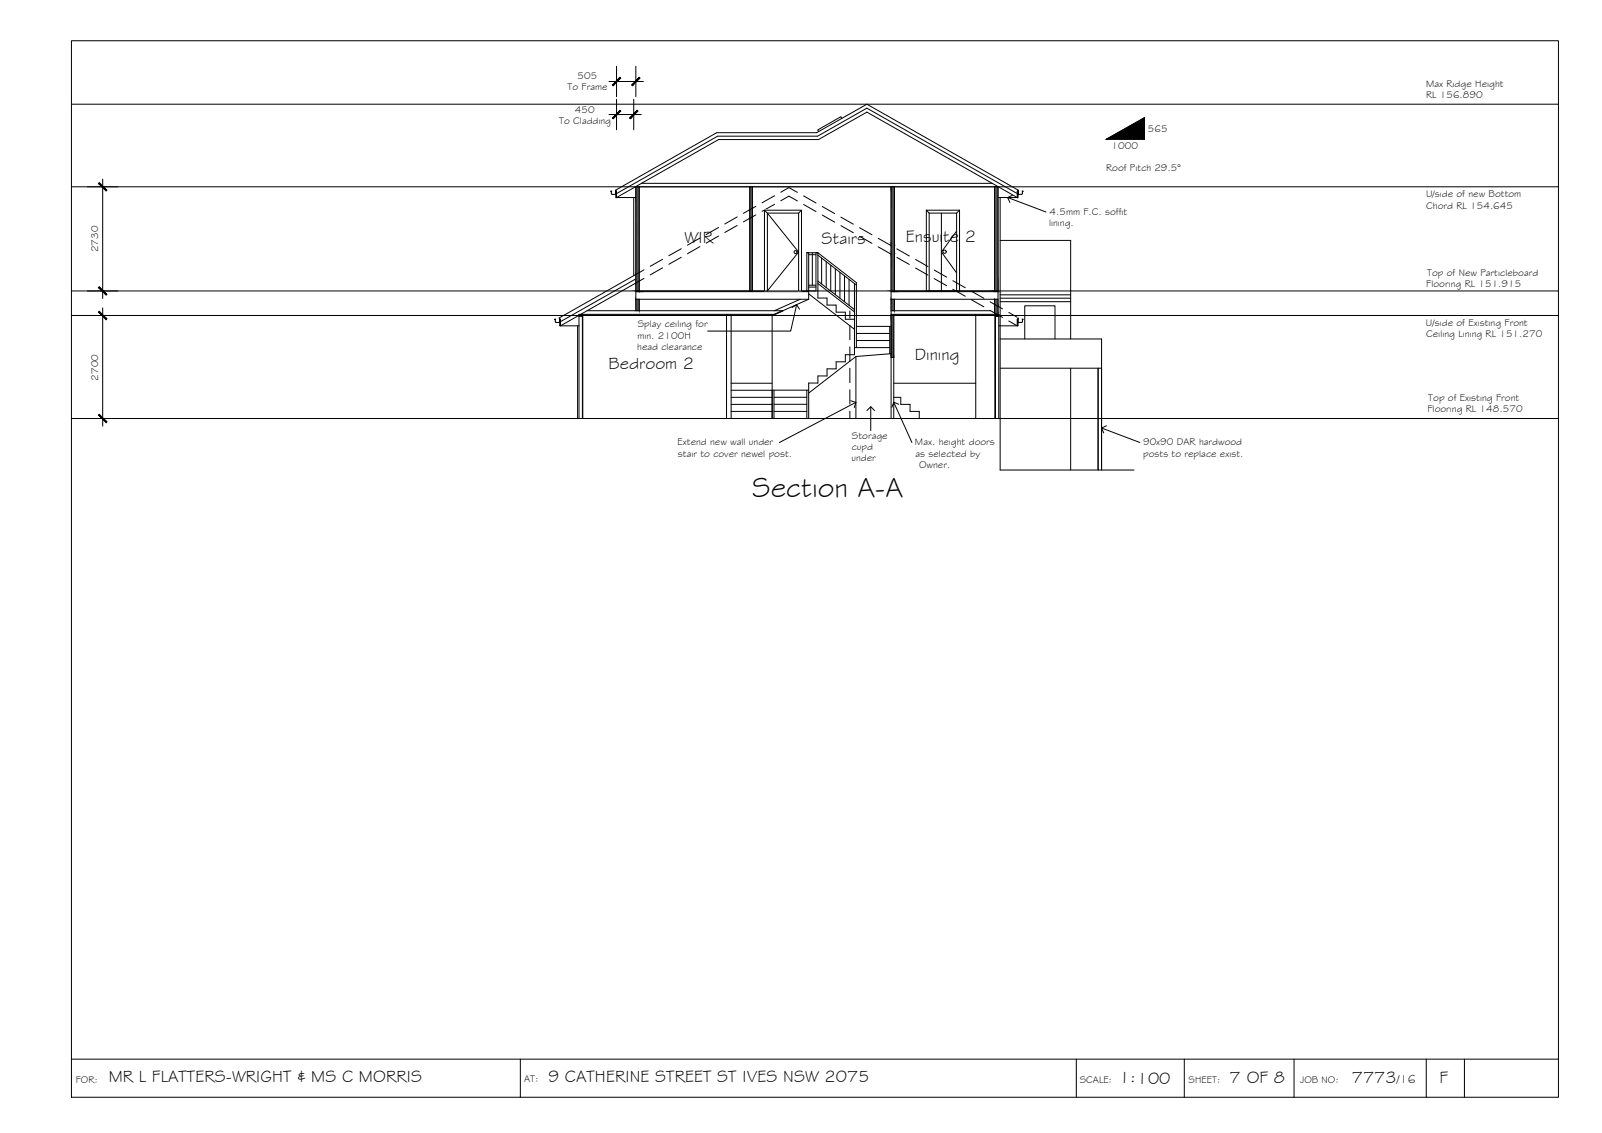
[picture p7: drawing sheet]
<svg xmlns="http://www.w3.org/2000/svg" width="420mm" height="297mm" viewBox="0 0 420 297" stroke-linecap="round" stroke-linejoin="round" font-family="sans-serif">
<!-- layer: MASK -->
<g fill="#fff" stroke="#fff" stroke-width=".26">
<path d="M243 55.1l8.7 .8v-.8zM243 55.1l8.7 .8h-8.7z"/>
<path d="M250.9 55.9l.8 20.4v-20.4zM250.9 55.9l.8 20.4h-.8z"/>
<path d="M243 55.9l.7 20.4v-20.4zM243 55.9l.7 20.4h-.7z"/>
<path d="M243.7 55.9l7.2 20.4v-20.4zM243.7 55.9l7.2 20.4h-7.2z"/>
<path d="M200.5 55.1l9.7 .8v-.8zM200.5 55.1l9.7 .8h-9.7z"/>
<path d="M209.5 55.9l.7 20.4v-20.4zM209.5 55.9l.7 20.4h-.7z"/>
<path d="M200.5 55.9l.8 20.4v-20.4zM200.5 55.9l.8 20.4h-.8z"/>
<path d="M201.3 55.9l8.2 20.4v-20.4zM201.3 55.9l8.2 20.4h-8.2z"/>
</g>
<!-- layer: DOORS -->
<g fill="none" stroke="#000" stroke-width=".26">
<path d="M201.3 55.9l8.2 10.2-8.2 10.2v-20.4h8.2v20.4M246.9 55.9v20.4M243.7 76.3v-20.4h7.2v20.4M250.9 60.6l-4 5.5 4 5.5"/>
<circle cx="208.7" cy="66.1" r=".39"/>
<circle cx="247.7" cy="66" r=".43"/>
</g>
<!-- layer: NEWWORK -->
<g fill="none" stroke="#000" stroke-width=".26">
<path d="M160.5 50.1h-.3l.2 .8 1.1 .1v-.9h.2v1.8h-.2l-.1-2 26.6-15.1h26.2l13.2-7.5 39.7 22.6-.1 2h-.2v-1.8h.2v.9l1.1-.1v-.6l.3-.2h-.3M161.7 50.8l26.5-15.1h26.2l13-7.3 39.4 22.4M166.8 51.8h-5.1l26.8-15.2h26.2l12.7-7.2 39.4 22.4h-5M167.6 49v27.5M168.2 48.1h92.1M196.6 49v27.3M197.3 49v27.3M200.5 55.1l.8 .8M210.2 55.1l-.7 .8M233.7 49v60.7M234.6 49v27.5M243 55.1v21.2h8.7v-21.2"/>
<path d="M243 55.1h8.7M243 55.1l.7 .8M251.7 55.1l-.8 .8M260.8 49v27.5M166.8 76.3h47.1M166.8 76.5h45.3M166.8 78.5h45.3M167.6 78.5v3M200.5 76.3v-21.2h9.7v21.2h-8.9M209.9 78.5l-6.8 3M212.1 76.3v2.2M212.1 78.5l-9.6 4.2"/>
<path d="M233.7 76.3h28.1M233.7 76.5h28.1M233.7 78.5h28.1M234.6 78.5v3M260.8 78.5v3.5M166.8 81.5v-32.5h95v33.6M224.5 93.5v16.2M233.7 93.7h.7M234.4 82.4v27.3M288 96.5v26.7M288.9 96.5v26.7"/>
</g>
<!-- layer: HATCH -->
<g fill="#545454" stroke="#545454" stroke-width=".26">
<path d="M196.6 49h.7v5.6z"/>
<path d="M196.6 55h.7v1.8z"/>
<path d="M166.8 49h.8v22.5z"/>
<path d="M166.8 72h.8v1.7z"/>
<path d="M233.7 82.7l.7 11v-11zM233.7 82.7l.7 11h-.7z"/>
<path d="M260.8 49l1 27.3v-27.3zM260.8 49l1 27.3h-1z"/>
<path d="M260.8 76.3l1 .2v-.2zM260.8 76.3l1 .2h-1z"/>
<path d="M260.8 78.5l1 1.3v-1.3zM260.8 78.5l1 1.3h-1zM260.8 79.8l1 .5v-.5zM260.8 79.8l1 .5h-1z"/>
<path d="M260.8 80.3l1 1.7v-1.7zM260.8 80.3l1 1.7h-1z"/>
<path d="M260.8 82l1 .4v-.4zM260.8 82l1 .4z"/>
<path d="M233.7 49l.9 14.7v-14.7zM233.7 49l.9 14.7h-.9zM233.7 63.7l.9 .5v-.5zM233.7 63.7l.9 .5h-.9z"/>
<path d="M233.7 64.2l.9 1.7v-1.7zM233.7 64.2l.9 1.7h-.9zM233.7 65.9l.9 .6v-.6zM233.7 65.9l.9 .6h-.9z"/>
<path d="M233.7 66.5l.9 9.8v-9.8zM233.7 66.5l.9 9.8h-.9z"/>
<path d="M233.7 76.3l.9 .2v-.2zM233.7 76.3l.9 .2h-.9z"/>
<path d="M233.7 78.5l.9 3v-3zM233.7 78.5l.9 3h-.9z"/>
<path d="M196.6 49v5.6h.7zM196.6 54.6h.7l-.7 .4zM196.6 55h.7v-.4z"/>
<path d="M196.6 55v1.8h.7zM196.6 56.8h.7l-.7 .4zM196.6 57.2h.7v-.4z"/>
<path d="M196.6 57.2l.7 19.1v-19.1zM196.6 57.2l.7 19.1h-.7z"/>
<path d="M166.8 49v22.5h.8zM166.8 71.5h.8l-.8 .5zM166.8 72h.8v-.5z"/>
<path d="M166.8 72v1.7h.8zM166.8 73.7h.8l-.8 .5zM166.8 74.2h.8v-.5z"/>
<path d="M166.8 74.2l.8 2.1v-2.1zM166.8 74.2l.8 2.1h-.8z"/>
<path d="M166.8 76.3l.8 .2v-.2zM166.8 76.3l.8 .2h-.8z"/>
<path d="M166.8 78.5l.8 3v-3zM166.8 78.5l.8 3h-.8z"/>
</g>
<!-- layer: CEILING-FLOOR LINES -->
<path d="M18.7 27.3h390M18.7 49h390M18.7 76.3h390M18.7 82.7h390M18.7 109.7h390" fill="none" stroke="#000" stroke-width=".26"/>
<!-- layer: BORDER -->
<path d="M18.7 10.7h390v277h-390zM18.7 277.7h390M136.5 277.7v10M282.3 277.7v10M310.6 277.7v10M339.4 277.7v10M374.1 277.7v10M384.1 277.7v10" fill="none" stroke="#000" stroke-width=".26"/>
<!-- layer: DIMENSION -->
<path d="M161.7 17.4v8M166.8 17.4v8M159.7 30h8.5M159.7 21.4h9M161.7 26v8M166.2 26v8M22.9 49h8M26.9 47v31.3M22.9 76.3h8M22.9 82.7h8M26.9 80.7v31M22.9 109.7h8" fill="none" stroke="#000" stroke-width=".26"/>
<!-- layer: 0 -->
<g fill="#000" stroke="#000" stroke-width=".26">
<path d="M162.6 28.9l-1.8 2.2 2-2zM160.6 30.9l2-2-1.8 2.2z"/>
<path d="M162.6 20.3l-1.8 2.2 2-2zM162.6 20.3l-1.8 2.2-.2-.2z"/>
<path d="M165.1 30.9l.2 .2 1.8-2.2zM167.1 28.9l.2 .2-2 2z"/>
<path d="M165.6 22.3l.2 .2 1.8-2.2zM167.6 20.3l.3 .2-2.1 2z"/>
<path d="M25.8 48.1l2 2 .2-.2zM26 47.9l2 2-2.2-1.8z"/>
<path d="M26 75.2l-.2 .2 2.2 1.8zM25.8 75.4l2.2 1.8-.2 .2z"/>
<path d="M25.8 81.8l2 2 .2-.2zM26 81.6l2 2-2.2-1.8z"/>
<path d="M26 108.6l-.2 .2 2.2 1.8zM25.8 108.8l2.2 1.8-.2 .2z"/>
</g>
<!-- layer: TEXT -->
<path d="M290.2 36.5l10-5.6v5.6z" fill="#000" stroke="#000" stroke-width=".26"/>
<path d="M290.2 36.5l10-5.6v5.6z" fill="none" stroke="#000" stroke-width=".26"/>
<!-- layer: EXISTING -->
<g fill="none" stroke="#000" stroke-width=".26">
<path d="M188.5 59.6l-3.3 1.9M193.3 59.1l-3.2 1.9M193.3 56.9l-3.2 1.8M198.2 56.3l-3.2 1.9M198.2 54.1l-3.2 1.8M203.1 53.6l-3.2 1.8M203.1 51.3l-3.2 1.9M204.8 52.6l2.1-1.2 2.2 1.3M204.8 50.4l2.1-1.2 2.2 1.2M210.8 53.6l3.2 1.9M210.8 51.4l3.2 1.8M215.7 56.4l3.2 1.8"/>
<path d="M215.7 54.1l3.2 1.9M220.5 59.2l3.3 1.8M220.5 56.9l3.3 1.9M225.4 59.7l3.3 1.8M166.8 73.1l-19.8 11.2M168.9 73l-21.9 12.4h4.9M168.9 70.8l-22.3 12.6 .2 .2M173.8 70.2l-3.3 1.9M173.8 68l-3.3 1.8M178.7 67.5l-3.3 1.8M178.7 65.2l-3.3 1.8M183.6 64.7l-3.3 1.8"/>
<path d="M183.6 62.4l-3.3 1.9M188.5 61.9l-3.3 1.8M225.4 61.9l3.3 1.9M230.3 64.7l3.3 1.9M230.3 62.5l3.3 1.8M235.2 67.5l3.3 1.8M235.2 65.2l3.3 1.9M240.1 70.3l3.3 1.8M240.1 68l3.3 1.9M245 73l3.3 1.9M245 70.8l3.3 1.9M249.9 75.8l3.3 1.9"/>
<path d="M249.9 73.6l3.3 1.8M254.8 78.6l3.2 1.8M254.8 76.4l3.2 1.8M259.7 79.1l3.2 1.9M262.3 63h18.5v25.9M262.3 79.1h18.5M262.3 78.2h18.5M262.3 77.3h18.5M146.8 83.6v.9h-1.1v-.6l-.3-.2h.3M146.8 83.6h.2v1.8h-.2zM151.5 85.4v24.3M151.9 82.4l.8 .5h-.8l.8-.5v27.3"/>
<path d="M151.9 82.4v27.3M151.9 82.4h51.3M152.7 82.6h50M152.9 82.7v27M154 81.5h51.3M190.5 82.4v27.3M191.8 82.4v27.3M202.5 82.4v27.3M222.9 81.5v1.9M222.9 85.3v3.8M222.9 90.9v3.8M222.9 96.6v3.7"/>
<path d="M233.7 82.7h27.4M233.7 82.6h27.4M233.7 82.4h28.2M233.7 81.5h26.1M255.9 82.4v27.3M259.7 81.4l3.2 1.8M260.9 82.7v27M261.9 82.4l-.8 .5h.8l-.8-.5v27.3M261.9 82.4v27.3M262.3 82.7v40.5M262.3 88.9h26.6v34.3M262.3 96.5h26.6"/>
<path d="M264.6 84.2l2.2 1.2h-4.9M264.6 81.9l2.2 1.3M266.8 83.6h.2v1.8h-.2zM267 83.6v.9h1.1v-.6l.3-.2h-.3M267.2 83.4l-.2 .2M268.8 88.9v-8.7h7.9v8.7M280.8 96.5v26.7M288 96.5v26.7M191.8 100.5h10.7M191.8 104.2h10.7M191.8 106h10.7M191.8 107.9h10.7"/>
<path d="M191.8 102.3h10.7M222.9 102.2v3.7M222.9 107.8v1.9M234.4 100.5h21.5M234.4 104.2h1.8v1.8h2.5v1.9h2.4v1.8"/>
</g>
<!-- layer: STAIRS -->
<g fill="none" stroke="#000" stroke-width=".26">
<path d="M211.6 76.3v-10h2.9l10.1 7.8v17M212.1 75.3h1.9M212.1 74.8h1.9M212.1 66.3v10M212.1 77l12 9.3M212.1 66.8h1.9M213 66.3v8.5M214 76.3v-10h.5v11.8h2.4v1.9h2.4v1.8h2.4v1.9h2.4M214.5 74.3l9.6 7.5M214.5 73.7l9.6 7.4M214.5 66.9l10.1 7.8M215.5 67.7v6.8"/>
<path d="M216.7 68.6v6.8M217.9 69.5v6.8M219.1 70.5v6.8M220.3 71.4v6.8M221.5 72.3v6.8M222.7 73.3v6.7M224.1 74.3v18.7h-2.4v1.9h-2.4v1.8h-2.4v1.9h-2.4v1.8h-2.4v9.3M224.1 91.1h9.2M224.6 85.6h9.1v7.9M224.6 89.3h8.7M224.6 87.4h8.7M233.3 85.6v7.1"/>
<path d="M233.7 92.7l-9.2 .8-12.4 9.6M203 107.9h8.6M203 106h8.6M203 104.2h8.6M203 102.3v7.4M211.6 102.3v7.4M212.1 102.3h-9.6v7.4"/>
</g>
<!-- layer: 0.13 -->
<path d="M166.2 51.8v20.5M262.3 51.8v31.1" fill="none" stroke="#000" stroke-width=".26"/>
<!-- layer: 0 -->
<path d="M264.3 51.8l10 3.8M265.6 51.2l-1.3 .6 .6 1.3M208.9 79.9l-1.5 6.9h-21.8M207.7 80.6l1.2-.7 .8 1.2M223.1 105.1l1.4 .4-.4 1.3M224.5 105.5l-20.1 10.5M227.4 107.6l1-1 1 1M228.4 106.6v6.3M234.4 105.5l4.8 10.5M235.7 106l-1.3-.5-.5 1.3M288.9 112.2l10 3.8M290.2 111.6l-1.3 .6 .6 1.3" fill="none" stroke="#000" stroke-width=".26"/>
<!-- layer: GRDLEV -->
<path d="M262.3 123.2h35.1" fill="none" stroke="#000" stroke-width=".26"/>
<!-- layer: WINDOWS -->
<path d="M220.8 31l-.3-.4-6.1 3.5 .3 .4" fill="none" stroke="#000" stroke-width=".26"/>
<!-- layer: NEWWORK -->
<path d="M205.3 81.5l-2.8 1.2" fill="none" stroke="#000" stroke-width=".36"/>
<text font-size="7.5" x="197.3" y="130.2">Section A-A</text>
<g font-size="4.5">
<text x="179.5" y="63.7">WIR</text>
<text x="215.5" y="64.1">Stairs</text>
<text x="237.6" y="63.4">Ensuite 2</text>
<text x="239.9" y="94.4">Dining</text>
<text x="159.6" y="96.9">Bedroom 2</text>
<text x="28.5" y="283.8">MR L FLATTERS-WRIGHT &amp; MS C MORRIS</text>
<text x="143.7" y="283.7">9 CATHERINE STREET ST IVES NSW 2075</text>
<text x="293.5" y="284">1:100</text>
<text x="322.4" y="284">7 OF 8</text>
<text x="354.5" y="283.9">7773</text>
<text x="377.5" y="283.8">F</text>
</g>
<text font-size="3.2" x="366.4" y="283.9">/16</text>
<g font-size="2.6">
<text x="148.9" y="23.6">To Frame</text>
<text x="151.5" y="20.7">505</text>
<text x="374" y="22.9">Max Ridge Height</text>
<text x="150.8" y="29.5">450</text>
<text x="374" y="25.8">RL 156.890</text>
<text x="146.7" y="32.4">To Cladding</text>
<text x="301" y="34.5">565</text>
<text x="291.6" y="39.1">1000</text>
<text x="290.1" y="44.9">Roof Pitch 29.5°</text>
<text x="374" y="51.8">U/side of new Bottom</text>
<text x="275.1" y="59.3">lining.</text>
<text x="275.3" y="56.4">4.5mm F.C. soffit</text>
<text x="374.1" y="54.7">Chord RL 154.645</text>
<text x="25.8" y="66.2" transform="rotate(-90 25.8 66.2)">2730</text>
<text x="374.1" y="75.2">Flooring RL 151.915</text>
<text x="374.3" y="72.2">Top of New Particleboard</text>
<text x="167.2" y="88.8">min. 2100H</text>
<text x="167.2" y="85.8">Splay ceiling for</text>
<text x="374" y="85.5">U/side of Existing Front</text>
<text x="374.1" y="88.5">Ceiling Lining RL 151.270</text>
<text x="167.1" y="91.7">head clearance</text>
<text x="25.8" y="99.8" transform="rotate(-90 25.8 99.8)">2700</text>
<text x="374.6" y="105.2">Top of Existing Front</text>
<text x="374.4" y="108.1">Flooring RL 148.570</text>
<text x="177.7" y="116.8">Extend new wall under</text>
<text x="177.8" y="119.7">stair to cover newel post.</text>
<text x="223.4" y="117.9">cupd</text>
<text x="223.4" y="115">Storage</text>
<text x="240" y="116.8">Max. height doors</text>
<text x="240.1" y="119.7">as selected by</text>
<text x="299.8" y="116.8">90x90 DAR hardwood</text>
<text x="299.8" y="119.7">posts to replace exist.</text>
<text x="223.3" y="120.8">under</text>
<text x="241.1" y="122.6">Owner.</text>
<text x="19.9" y="283.9">FOR:</text>
<text x="137.5" y="283.7">AT:</text>
<text x="283.2" y="284">SCALE:</text>
<text x="311.7" y="284">SHEET:</text>
<text x="341" y="284">JOB NO:</text>
</g>
</svg>
